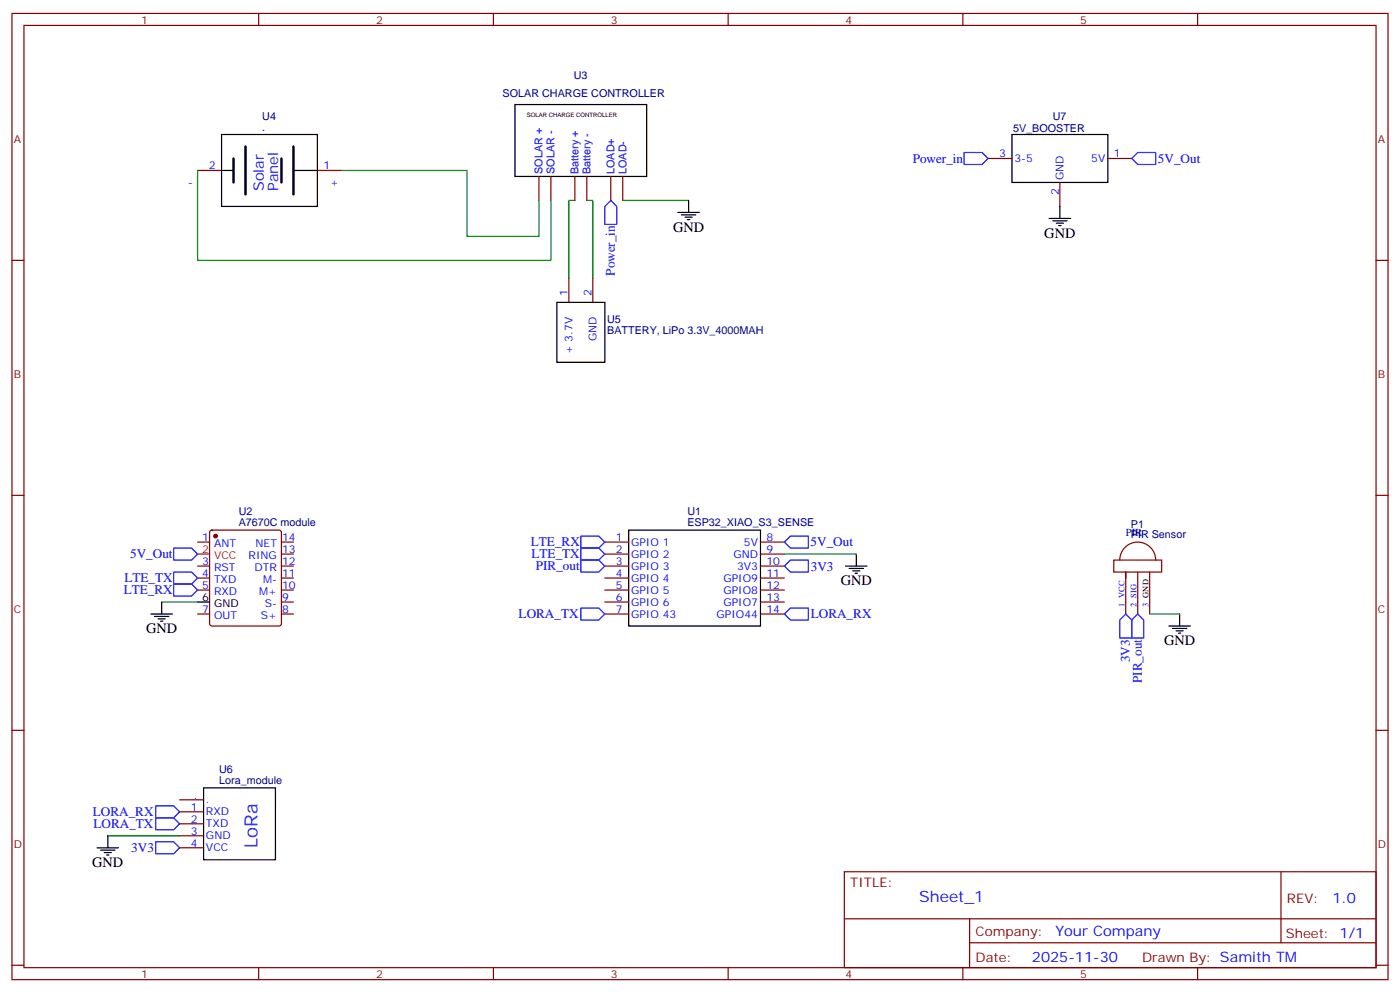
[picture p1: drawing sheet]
<svg xmlns="http://www.w3.org/2000/svg" width="412mm" height="292mm" viewBox="0 0 412 292" stroke-linecap="round" stroke-linejoin="round" font-family="sans-serif">
<g fill="none" stroke="#870000" stroke-width=".35">
<path d="M3.5 4h405.4v284.3h-405.4zM7.1 7.5h398.2v277.3h-398.2zM76.2 4v3.5M145.3 4v3.5M214.5 4v3.5M283.6 4v3.5M352.8 4v3.5M58.2 50.2h7.1M158.7 51.9v7.1M162.3 51.9v7.1M169.3 51.9v7.1M172.9 51.9v7.1"/>
<path d="M179.9 51.9v7.1M183.4 51.9v7.1M291 46.6h7.1M312.2 53.7v7M326.3 46.6h7.1M3.5 76.6h3.6M405.3 76.6h3.6M167.6 81.9v7.1M174.6 81.9v7.1M3.5 145.8h3.6M58.2 159.5h3.5M62 156.2l.4-.2h19.8l.5 .2 .2 .5v26.8l-.2 .5-.5 .2h-19.8l-.5-.2-.2-.5v-26.8z"/>
<path d="M82.9 159.5h3.5M178.2 159.5h7M224 159.5h7.1M405.3 145.8h3.6M58.2 166.6h3.5M58.2 170.1h3.5M58.2 173.6h3.5M82.9 163.1h3.5M82.9 166.6h3.5M82.9 170.1h3.5M82.9 173.6h3.5M82.9 177.2h3.5"/>
<path d="M178.2 163.1h7M178.2 166.6h7M178.2 170.1h7M178.2 173.6h7M178.2 177.2h7M224 163.1h7.1M224 166.6h7.1M224 170.1h7.1M224 173.6h7.1M224 177.2h7.1M328.1 164.8h14.1v3.5h-14.1zM329.8 164.8a5.3 5.3 0 0 1 5.3-5.3 5.3 5.3 0 0 1 5.3 5.3"/>
<path d="M331.6 170.1v-1.8v12.4M335.1 168.3v12.4M338.7 168.3v12.4M58.2 180.7h3.5M82.9 180.7h3.5M178.2 180.7h7M224 180.7h7.1M3.5 214.9h3.6M405.3 214.9h3.6M52.9 235.4h7.1M52.9 238.9h7.1M52.9 242.4h7.1"/>
<path d="M52.9 246h7.1M52.9 249.5h7.1M248.7 256.5h156.6v28.3h-156.6zM377.3 256.6v20.8M248.7 270.4h156.5M285.6 277.4h119.6M285.6 270.4v14.1M3.5 284.1h3.6M76.2 284.8v3.5M145.3 284.8v3.5M214.5 284.8v3.5M283.6 284.8v3.5"/>
<path d="M352.8 284.8v3.5M405.3 284.1h3.6"/>
</g>
<g fill="none" stroke="#000" stroke-width=".35">
<path d="M65.3 39.6h28.2v21.1h-28.2zM151.7 30.8h38.8v21.1h-38.8zM298.1 39.6h28.2v14.1h-28.2zM65.3 50.2h3.5M86.4 50.2h7.1M202.8 59v3.5M199.7 62.5h6.3M200.7 63.2h4.3M201.8 63.9h2.1M202.5 64.6h.7M309 64.3h6.4M310.1 65h4.2"/>
<path d="M311.1 65.7h2.2M311.9 66.4h.7M312.2 60.7v3.6M164 89h14.2v17.6h-14.2zM185.2 156h38.8v28.2h-38.8zM47.6 177.2v3.5M58.2 177.2h3.5M249.1 166.6h6.3M250.1 167.3h4.3M251.2 168h2.1M251.9 168.7h.7M252.2 163.1v3.5"/>
<path d="M44.4 180.7h6.4M45.5 181.4h4.2M46.6 182.1h2.1M47.3 182.8h.7M344.3 184.2h6.4M345.4 184.9h4.2M346.4 185.6h2.1M347.1 186.3h.7M347.5 180.7v3.5M60 231.8h21.1v21.2h-21.1zM28.6 249.5h6.3M29.6 250.2h4.3"/>
<path d="M30.7 250.9h2.1M31.4 251.6h.7M31.7 246v3.5"/>
</g>
<g fill="none" stroke="#00f" stroke-width=".35">
<path d="M179.9 59l1.8 1.7v5.3h-3.5v-5.3zM284 44.9h5.3l1.7 1.7-1.7 1.8h-5.3zM333.4 46.6l1.7-1.7h5.3v3.5h-5.3zM171.1 157.8h5.3l1.8 1.7-1.8 1.8h-5.3zM232.8 157.8h5.3v3.5h-5.3l-1.7-1.8zM51.2 171.9h5.2l1.8 1.7-1.8 1.8h-5.2zM51.2 168.3h5.2l1.8 1.8-1.8 1.8h-5.2zM51.2 161.3h5.2l1.8 1.8-1.8 1.7h-5.2zM171.1 164.8h5.3l1.8 1.8-1.8 1.7h-5.3zM171.1 178.9h5.3l1.8 1.8-1.8 1.8h-5.3zM171.1 161.3h5.3l1.8 1.8-1.8 1.7h-5.3zM231.1 166.6l1.7-1.8h5.3v3.5h-5.3z"/>
<path d="M231.1 180.7l1.7-1.8h5.3v3.6h-5.3zM331.6 180.7l1.8 1.8v5.2h-3.6v-5.2zM333.4 182.5l1.7-1.8 1.8 1.8v5.2h-3.5zM45.9 237.1h5.3l1.7 1.8-1.7 1.8h-5.3zM45.9 240.7h5.3l1.7 1.7-1.7 1.8h-5.3zM45.9 247.7h5.3l1.7 1.8-1.7 1.7h-5.3z"/>
</g>
<path d="M58.2 50.2v26.4h104.1v-17.6M100.5 50.2h37.1v19.4h21.1v-10.6M169.3 59h-1.7v22.9M172.9 59h1.7v22.9M183.4 59h19.4M47.6 177.2h10.6M231.1 163.1h21.1M338.7 180.7h8.8M31.7 246h21.2" fill="none" stroke="#008700" stroke-width=".35"/>
<path d="M68.8 46.6v7.1M72.3 43.1v14.1M82.9 46.6v7.1M86.4 43.1v14.1" fill="none" stroke="#000" stroke-width=".71"/>
<path d="M93.5 50.2h7M58.2 163.1h3.5" fill="none" stroke="#f00" stroke-width=".35"/>
<circle cx="63.5" cy="157.8" r=".53" fill="#870000" stroke="#870000" stroke-width=".35"/>
<text font-size="5.3" fill="#00f" x="75.8" y="249.5" transform="rotate(-90 75.8 249.5)">LoRa</text>
<text font-size="4.6" fill="#00f" x="270.8" y="265.6">Sheet_1</text>
<g font-size="4.2" fill="#00f">
<text x="77.7" y="56.2" transform="rotate(-90 77.7 56.2)">Solar</text>
<text x="81.9" y="56.2" transform="rotate(-90 81.9 56.2)">Panel</text>
<text x="392.5" y="265.8">1.0</text>
<text x="310.9" y="275.4">Your Company</text>
<text x="304" y="283.2">2025-11-30</text>
</g>
<g font-size="4.2">
<text x="198.3" y="68.2">GND</text>
<text x="307.6" y="69.9">GND</text>
<text x="247.6" y="172.2">GND</text>
<text x="43" y="186.3">GND</text>
<text x="342.9" y="189.9">GND</text>
<text x="27.2" y="255.1">GND</text>
</g>
<g font-size="3.9" fill="#00f">
<text x="268.9" y="47.9">Power_in</text>
<text x="341.1" y="47.9">5V_Out</text>
<text x="181.1" y="81.2" transform="rotate(-90 181.1 81.2)">Power_in</text>
<text x="156.4" y="160.8">LTE_RX</text>
<text x="238.8" y="160.8">5V_Out</text>
<text x="38.3" y="164.3">5V_Out</text>
<text x="156.6" y="164.3">LTE_TX</text>
<text x="157.8" y="167.8">PIR_out</text>
<text x="238.8" y="167.9">3V3</text>
<text x="36.6" y="171.4">LTE_TX</text>
<text x="36.4" y="174.9">LTE_RX</text>
<text x="152.8" y="182">LORA_TX</text>
<text x="238.8" y="182">LORA_RX</text>
<text x="332.8" y="194.9" transform="rotate(-90 332.8 194.9)">3V3</text>
<text x="336.4" y="201" transform="rotate(-90 336.4 201)">PIR_out</text>
<text x="27.3" y="240.2">LORA_RX</text>
<text x="27.5" y="243.7">LORA_TX</text>
<text x="38.7" y="250.7">3V3</text>
</g>
<g font-size="3.9" fill="#800">
<text x="250.5" y="261.1">TITLE:</text>
<text x="379.1" y="265.8">REV:</text>
<text x="287.4" y="275.3">Company:</text>
<text x="378.7" y="275.9">Sheet: 1/1</text>
<text x="287.4" y="283">Date:</text>
<text x="336.4" y="283.1">Drawn By: Samith TM</text>
</g>
<g font-size="3.2" fill="#800">
<text x="41.6" y="6.9">1</text>
<text x="110.8" y="6.9">2</text>
<text x="179.9" y="6.9">3</text>
<text x="249.1" y="6.9">4</text>
<text x="318.2" y="6.9">5</text>
<text x="4.1" y="42.1">A</text>
<text x="405.9" y="42.1">A</text>
<text x="4.1" y="111.2">B</text>
<text x="405.9" y="111.2">B</text>
<text x="4.1" y="180.3">C</text>
<text x="405.9" y="180.3">C</text>
<text x="4.1" y="249.5">D</text>
<text x="405.9" y="249.5">D</text>
<text x="41.6" y="287.8">1</text>
<text x="110.8" y="287.8">2</text>
<text x="179.9" y="287.8">3</text>
<text x="249.1" y="287.8">4</text>
<text x="318.2" y="287.8">5</text>
</g>
<g font-size="3.2" fill="#000080">
<text x="169" y="23.1">U3</text>
<text x="148.1" y="28.4">SOLAR CHARGE CONTROLLER</text>
<text x="77.3" y="35.4">U4</text>
<text x="310.1" y="35.4">U7</text>
<text x="77.3" y="38.5">.</text>
<text x="298.4" y="39">5V_BOOSTER</text>
<text x="178.9" y="95.1">U5</text>
<text x="178.9" y="98.2">BATTERY, LiPo 3.3V_4000MAH</text>
<text x="70.3" y="154.7">A7670C module</text>
<text x="70.3" y="151.6">U2</text>
<text x="202.5" y="154.8">ESP32_XIAO_S3_SENSE</text>
<text x="202.5" y="151.7">U1</text>
<text x="333.1" y="155.4">P1</text>
<text x="331.6" y="157.8">PIR</text>
<text x="333.1" y="158.5">PIR Sensor</text>
<text x="64.6" y="227.5">U6</text>
<text x="64.6" y="230.6">Lora_module</text>
</g>
<g font-size="3.2" fill="#00f">
<text x="294.3" y="46.3">3</text>
<text x="298.8" y="47.7">3-5</text>
<text x="321.4" y="47.7">5V</text>
<text x="328.1" y="46.3">1</text>
<text x="61.5" y="49.8">2</text>
<text x="95.2" y="49.8">1</text>
<text x="159.8" y="51.2" transform="rotate(-90 159.8 51.2)">SOLAR +</text>
<text x="163.3" y="51.2" transform="rotate(-90 163.3 51.2)">SOLAR -</text>
<text x="170.4" y="51.2" transform="rotate(-90 170.4 51.2)">Battery +</text>
<text x="173.9" y="51.2" transform="rotate(-90 173.9 51.2)">Battery -</text>
<text x="181" y="51.2" transform="rotate(-90 181 51.2)">LOAD+</text>
<text x="184.5" y="51.2" transform="rotate(-90 184.5 51.2)">LOAD-</text>
<text x="313.3" y="53" transform="rotate(-90 313.3 53)">GND</text>
<text x="55.4" y="54.8">-</text>
<text x="97.2" y="54.8">+</text>
<text x="311.9" y="57.5" transform="rotate(-90 311.9 57.5)">2</text>
<text x="167.2" y="87.2" transform="rotate(-90 167.2 87.2)">1</text>
<text x="174.3" y="87.2" transform="rotate(-90 174.3 87.2)">2</text>
<text x="175.7" y="100.5" transform="rotate(-90 175.7 100.5)">GND</text>
<text x="168.6" y="104.3" transform="rotate(-90 168.6 104.3)">+ 3.7V</text>
<text x="59.5" y="159.2">1</text>
<text x="63" y="160.9">ANT</text>
<text x="75.3" y="160.9">NET</text>
<text x="83.1" y="159.2">14</text>
<text x="181.4" y="159.2">1</text>
<text x="185.9" y="160.6">GPIO 1</text>
<text x="219.1" y="160.6">5V</text>
<text x="225.8" y="159.2">8</text>
<text x="59.5" y="166.2">3</text>
<text x="63" y="168">RST</text>
<text x="73.2" y="164.5">RING</text>
<text x="75" y="168">DTR</text>
<text x="83.1" y="166.2">12</text>
<text x="83.1" y="162.7">13</text>
<text x="181.4" y="162.7">2</text>
<text x="181.4" y="166.2">3</text>
<text x="185.9" y="164.1">GPIO 2</text>
<text x="185.9" y="167.6">GPIO 3</text>
<text x="216" y="164.1">GND</text>
<text x="217.1" y="167.6">3V3</text>
<text x="225.8" y="162.7">9</text>
<text x="225.8" y="166.2">10</text>
<text x="59.5" y="169.8">4</text>
<text x="59.5" y="173.3">5</text>
<text x="63" y="171.5">TXD</text>
<text x="77.5" y="171.5">M-</text>
<text x="83.1" y="173.3">10</text>
<text x="83.1" y="169.8">11</text>
<text x="181.4" y="169.8">4</text>
<text x="181.4" y="173.3">5</text>
<text x="185.9" y="171.2">GPIO 4</text>
<text x="213.1" y="171.2">GPIO9</text>
<text x="225.8" y="169.8">11</text>
<text x="225.8" y="173.3">12</text>
<text x="63" y="175">RXD</text>
<text x="76.3" y="175">M+</text>
<text x="78" y="178.6">S-</text>
<text x="83.1" y="176.8">9</text>
<text x="181.4" y="176.8">6</text>
<text x="185.9" y="174.7">GPIO 5</text>
<text x="185.9" y="178.2">GPIO 6</text>
<text x="213.1" y="174.7">GPIO8</text>
<text x="213.1" y="178.2">GPIO7</text>
<text x="225.8" y="176.8">13</text>
<text x="59.5" y="180.3">7</text>
<text x="63" y="182.1">OUT</text>
<text x="76.8" y="182.1">S+</text>
<text x="83.1" y="180.3">8</text>
<text x="181.4" y="180.3">7</text>
<text x="185.9" y="181.8">GPIO 43</text>
<text x="211.1" y="181.8">GPIO44</text>
<text x="225.8" y="180.3">14</text>
<text x="56.2" y="238.5">1</text>
<text x="57.1" y="235">.</text>
<text x="60.7" y="236.4">.</text>
<text x="60.7" y="240">RXD</text>
<text x="56.2" y="242.1">2</text>
<text x="56.2" y="245.6">3</text>
<text x="60.7" y="243.5">TXD</text>
<text x="56.2" y="249.1">4</text>
<text x="60.7" y="247">GND</text>
<text x="60.7" y="250.5">VCC</text>
</g>
<g font-size="3.2" fill="#f00">
<text x="59.5" y="162.7">2</text>
<text x="63" y="164.5">VCC</text>
</g>
<g font-size="3.2">
<text x="59.5" y="176.8">6</text>
<text x="63" y="178.6">GND</text>
</g>
<g font-size="2.5" fill="#00f">
<text x="331.3" y="178.6" transform="rotate(-90 331.3 178.6)">1 VCC</text>
<text x="334.8" y="178.6" transform="rotate(-90 334.8 178.6)">2 SIG</text>
<text x="338.3" y="178.6" transform="rotate(-90 338.3 178.6)">3 GND</text>
</g>
<text font-size="1.8" x="155.2" y="34.3">SOLAR CHARGE CONTROLLER</text>
</svg>
